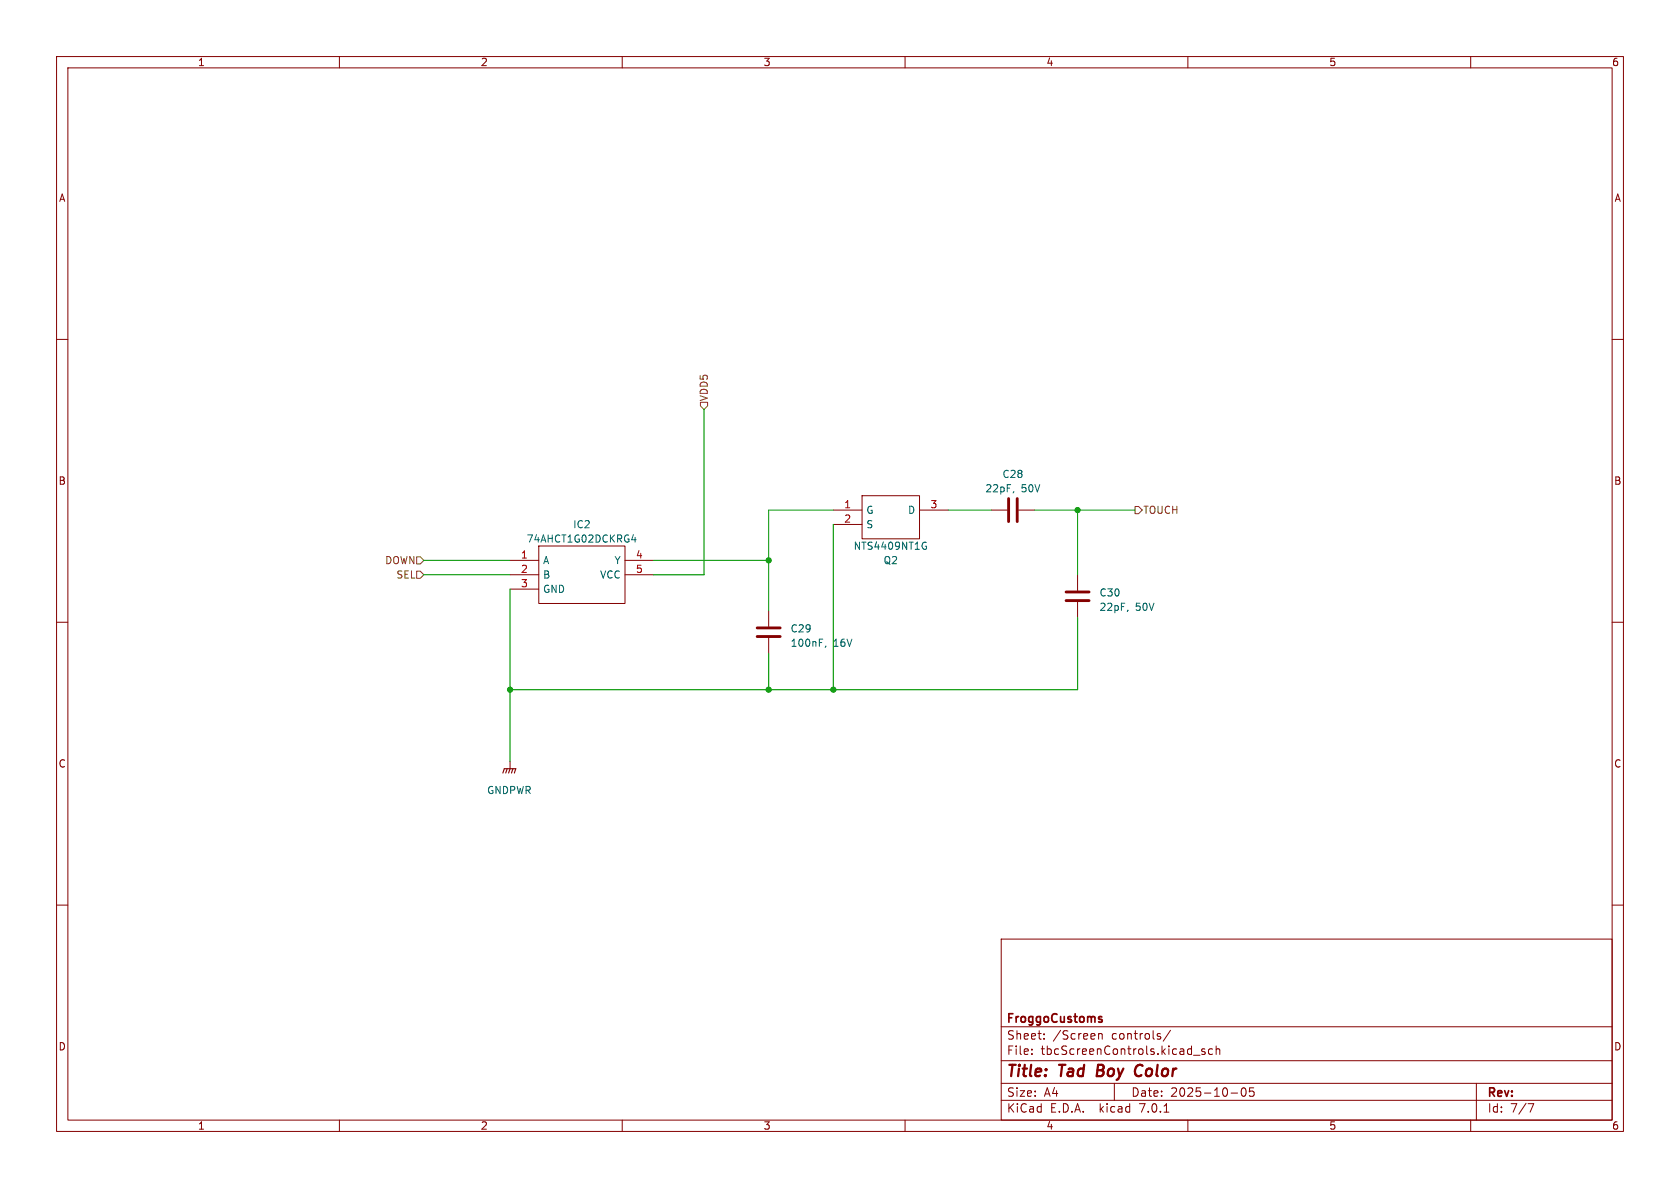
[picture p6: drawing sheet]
<svg xmlns="http://www.w3.org/2000/svg" width="297mm" height="210mm" viewBox="0 0 297 210" stroke-linecap="round" stroke-linejoin="round" font-family="sans-serif">
<g fill="none" stroke="#840000" stroke-width=".18">
<path d="M10 10h277v190h-277zM12 12h273v186h-273zM60 10v2M110 10v2M160 10v2M210 10v2M260 10v2M10 60h2M285 60h2M90.2 99.1h5M95.2 96.5h15.3v10.2h-15.3zM110.5 99.1h5.1"/>
<path d="M147.3 90.2h5.1M147.3 92.7h5.1M152.4 87.6h10.2v7.7h-10.2zM162.6 90.2h5M175.3 90.2h2.8M180.1 90.2h2.8M10 110h2M90.2 101.6h5M90.2 104.1h5M110.5 101.6h5.1M135.9 108v2.7M135.9 112.8v2.8"/>
<path d="M190.5 101.6v2.8M190.5 106.4v2.8M285 110h2M90.2 134.6v1.3M10 160h2M285 160h2M177 166h108v32h-108zM60 198v2M110 198v2M160 198v2M177 194.5h108M177 191.5h108"/>
<path d="M177 187.5h108M177 181.5h108M182.4 186.3v.1M182.4 185.5v.1M184.6 183.6v.1M184.6 182.8v.1M194.2 182.7v1M194.2 182.8l.2-.1 .4 .1 .1 .9M197 191.5v3M205.1 183.3v.3M205.8 196.6h.8M206.9 182.1l-1.3 2"/>
<path d="M210 198v2M211 186.5h1.1M213 185.5l-.4-.1-.2 .2 .1 .2 .5 .2v.3h-.6M214.4 185.5l-.5-.1-.3 .3v.4l.2 .2h.6M215 185.5l.2-.1 .4 .1v.9M215 184.9v1.5M217.6 193.2h1.2M219.6 192.4l.2-.1a.81 .81 0 0 1 .6 .6 .81 .81 0 0 1-.3 .8l-.2 .1a.81 .81 0 0 1-.6-.6 .81 .81 0 0 1 .3-.8zM221.6 192.3h-.7v.7l.2-.1h.5l.1 .3-.1 .5-.2 .1-.5-.1M260 198v2M261 191.5v6.5M270.1 195.1h1l-.6 1.5"/>
</g>
<path d="M194.8 180.3v.3" fill="none" stroke="#840000" stroke-width=".3"/>
<path d="M111.7 95.4h.8M112.3 95v.8M163.4 95.8l.3 .1M163.6 96.6h.2v.4l-.4 .1M179.2 86.9l-.1 .2M146 114.2l-.1 .2M199.4 107.8l-.1 .3" fill="none" stroke="#006464" stroke-width=".18"/>
<path d="M178.3 88.1v4.1M179.8 88.1v4.1M133.9 111h4M133.9 112.5h4M188.5 104.6h4M188.5 106.2h4" fill="none" stroke="#840000" stroke-width=".51"/>
<path d="M88.9 136.7l.3-.8h2l-.3 .8M89.7 135.9l-.3 .8M90.2 135.9l-.3 .8M90.7 135.9l-.3 .8" fill="none" stroke="#840000" stroke-width=".2"/>
<path d="M123.8 71.1h1.3v.7l-.6 .6-.7-.6zM73.7 98.4h.6l.6 .7-.6 .6h-.6zM200.7 89.5h.6l.6 .7-.6 .6h-.6zM73.7 101h.6l.6 .6-.6 .6h-.6z" fill="none" stroke="#725600" stroke-width=".18"/>
<path d="M74.9 99.1h15.3M115.6 99.1h20.3M147.3 90.2h-11.4v17.8M167.6 90.2h7.7M182.9 90.2h17.8M190.5 90.2v11.4M74.9 101.6h15.3" fill="none" stroke="#009600" stroke-width=".18"/>
<path d="M124.5 72.4v29.2h-8.9M147.3 92.7v29.2M90.2 104.1v30.5M135.9 115.6v6.3M190.5 109.2v12.7h-100.3" fill="none" stroke="#009600" stroke-width=".2"/>
<g fill="#009600" stroke="#009600" stroke-width=".18">
<circle cx="90.2" cy="121.9" r=".46"/>
<circle cx="135.9" cy="121.9" r=".46"/>
<circle cx="147.3" cy="121.9" r=".46"/>
<circle cx="190.5" cy="90.2" r=".46"/>
<circle cx="135.9" cy="99.1" r=".46"/>
</g>
<g font-size="2.8" fill="#840000">
<text x="178" y="190.8">Title:</text>
<text x="187.4" y="190.8">Tad</text>
<text x="194.6" y="190.8">Boy Color</text>
</g>
<g font-size="2.1" fill="#840000">
<text x="178" y="183.9">Sheet:</text>
<text x="178" y="181.1">FroggoCustoms</text>
<text x="186.2" y="183.9">/Screen</text>
<text x="196.5" y="183.9">controls/</text>
<text x="178" y="186.6">File:</text>
<text x="184" y="186.6">tbcScreenControls.kicad_sch</text>
<text x="178" y="196.8">KiCad</text>
<text x="178" y="194">Size:</text>
<text x="184.6" y="194">A4</text>
<text x="185.7" y="196.8">E.D.A.</text>
<text x="194.4" y="196.8">kicad</text>
<text x="200" y="194">Date:</text>
<text x="201.5" y="196.8">7.0.1</text>
<text x="206.9" y="194">2025-10-05</text>
<text x="263" y="194.2">Rev:</text>
<text x="263" y="196.8">Id:</text>
<text x="267" y="196.8">7/7</text>
</g>
<g font-size="1.8" fill="#840000">
<text x="35" y="11.8">1</text>
<text x="85" y="11.8">2</text>
<text x="135" y="11.8">3</text>
<text x="185" y="11.8">4</text>
<text x="235" y="11.8">5</text>
<text x="285" y="11.8">6</text>
<text x="10.4" y="35.8">A</text>
<text x="285.4" y="35.8">A</text>
<text x="10.3" y="85.8">B</text>
<text x="285.3" y="85.8">B</text>
<text x="10.3" y="135.8">C</text>
<text x="285.3" y="135.8">C</text>
<text x="10.3" y="185.8">D</text>
<text x="285.3" y="185.8">D</text>
<text x="35" y="199.8">1</text>
<text x="85" y="199.8">2</text>
<text x="135" y="199.8">3</text>
<text x="185" y="199.8">4</text>
<text x="235" y="199.8">5</text>
<text x="285" y="199.8">6</text>
</g>
<g font-size="1.8" fill="#725600">
<text x="125.3" y="70.9" transform="rotate(-90 125.3 70.9)">VDD5</text>
<text x="202.1" y="91">TOUCH</text>
<text x="68" y="99.9">DOWN</text>
<text x="70" y="102.4">SEL</text>
</g>
<g font-size="1.8" fill="#a90000">
<text x="149.2" y="89.9">1</text>
<text x="164.4" y="89.9">3</text>
<text x="149.2" y="92.5">2</text>
<text x="92" y="98.8">1</text>
<text x="92" y="101.3">2</text>
<text x="112.4" y="98.8">4</text>
<text x="112.4" y="101.3">5</text>
<text x="92" y="103.9">3</text>
</g>
<g font-size="1.8" fill="#006464">
<text x="174.1" y="87.2">22pF,</text>
<text x="177.2" y="84.6">C28</text>
<text x="180.5" y="87.2">50V</text>
<text x="101.3" y="93.5">IC2</text>
<text x="153.2" y="91">G</text>
<text x="153.2" y="93.5">S</text>
<text x="160.4" y="91">D</text>
<text x="93" y="96.1">74AHCT1G02DCKRG4</text>
<text x="96" y="99.9">A</text>
<text x="108.5" y="99.9">Y</text>
<text x="150.9" y="97.3">NTS4409NT1G</text>
<text x="156.1" y="99.9">Q2</text>
<text x="96" y="102.4">B</text>
<text x="96" y="105">GND</text>
<text x="106" y="102.4">VCC</text>
<text x="194.3" y="105.6">C30</text>
<text x="139.7" y="112">C29</text>
<text x="194.3" y="108.1">22pF,</text>
<text x="200.7" y="108.1">50V</text>
<text x="139.7" y="114.5">100nF,</text>
<text x="147.3" y="114.5">16V</text>
<text x="86" y="140.5">GNDPWR</text>
</g>
</svg>
